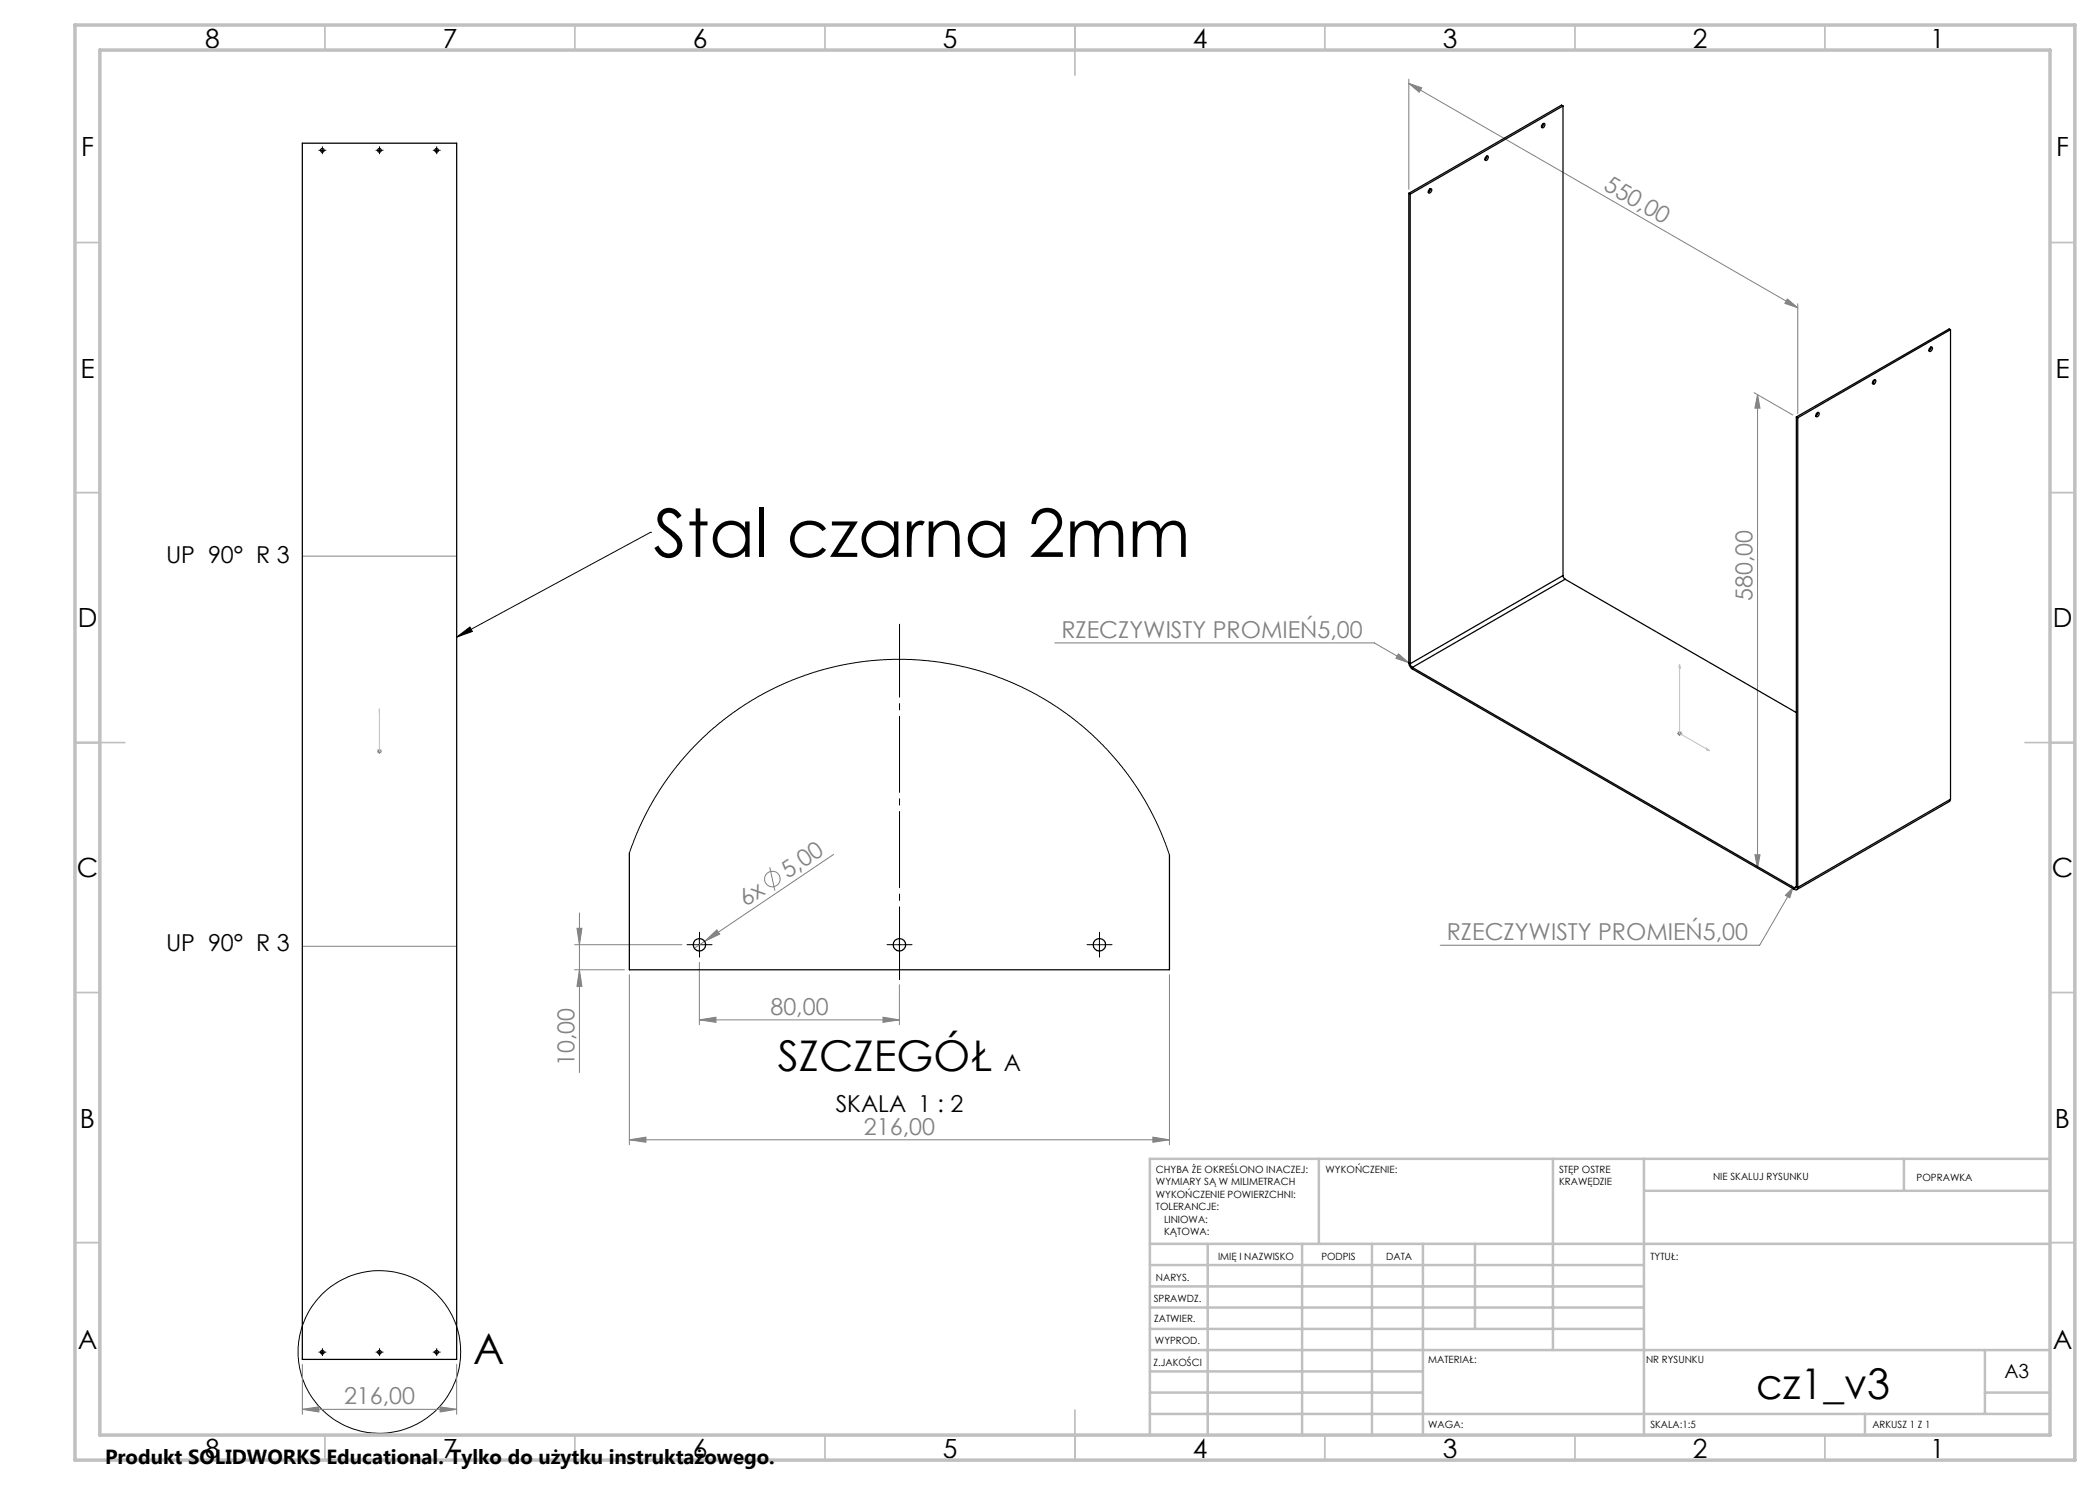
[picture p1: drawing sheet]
<svg xmlns="http://www.w3.org/2000/svg" width="420mm" height="297mm" viewBox="0 0 420 297" stroke-linecap="round" stroke-linejoin="round" font-family="sans-serif">
<g fill="none" stroke="#808080" stroke-width=".2">
<path d="M281.8 16.7l2.5 .9-.5 .8zM281.8 15.8v22M281.8 16.7l77.8 44.9M357.5 59.8l2.1 1.8-2.6-.9zM350.8 78.5l7.8 4.5M351.5 78.9l.5 2.7h-1zM351.5 78.9v94.7M359.6 60.7v22.1M60.5 111.2h30.8M211 128.6h63.8l7 4M279.7 130.8l2.1 1.8-2.6-.9zM282 132.1h.1"/>
<path d="M75.4 150.2h1M75.5 149.9l.7 .7M75.9 149.8v1M76.2 149.9l-.7 .7M335.4 146.7h1M335.6 146.3l.7 .7M335.9 146.2v1M336.3 146.3l-.7 .7M154 173.5l1 4.6M166.7 170.9l-25.8 17.4M351 171h1l-.5 2.6zM358.3 176.9l.1 .5"/>
<path d="M358.6 177.5l-.6 2.1-.9-.5zM358.6 177.5l-6.7 11.6h-63.9M60.5 189.3h30.8M114.9 194h10M114.9 188.9h21.5M115.4 185.7h1l-.5 3.2zM115.9 182.6v31.9M115.9 194l.5 3.3h-1zM125.9 194.9v34M139.9 192.5v12.5M140.9 188.3l2.5-2.3 .5 .8zM140.9 188.3l-2 1.3"/>
<path d="M179.9 197v8M233.9 194.9v34M139.9 204l3.3-.6v1.1zM139.9 204h40M176.6 203.4l3.3 .6-3.3 .5zM125.9 228l3.3-.6v1.1zM125.9 228h108M230.6 227.4l3.3 .6-3.3 .5zM60.5 272.9v10M91.3 272.9v10M60.5 281.9l3.3-.5v1zM60.5 281.9h30.8"/>
<path d="M88 281.4l3.3 .5-3.3 .5z"/>
<circle cx="154.5" cy="175.8" r="1.55"/>
</g>
<g fill="none" stroke="#000" stroke-width=".2">
<path d="M64.1 30.1h.7M64.5 29.7v.7M75.5 30.1h.7M75.9 29.7v.7M87 30.1h.7M87.3 29.7v.7M130.1 106.5h.1M130.1 106.5l-38.8 20.9M91.3 127.4l2.7-2 .5 .9zM138.6 188.9h2.5M139.9 187.7v2.5M178.6 188.9h2.6"/>
<path d="M179.9 187.7v2.5M218.7 188.9h2.4M219.9 187.7v2.5M64.1 270.4h.7M64.5 270.1v.7M75.5 270.4h.7M75.9 270.1v.7M87 270.4h.7M87.3 270.1v.7"/>
<circle cx="75.9" cy="270.4" r="16.3"/>
</g>
<path d="M335.9 132.9l.2 .7-.3-.1zM335.9 132.9v13.8l6 3.4M75.9 141.8v.8v-.8M75.9 150v.5zM75.9 150.2h.1M75.9 141.8v8.4M341.3 149.6l.6 .5-.6-.1z" fill="none" stroke="#c0c0c0" stroke-width=".2"/>
<g fill="none" stroke="#000" stroke-width=".2" stroke-dasharray="15.2 1.3 1.3 1.3">
<path d="M64.1 30.1h-.3M64.5 29.7v-.4M64.5 30.4v.4M64.8 30.1h.4M75.6 30.1h-.4M75.9 29.7v-.4M75.9 30.4v.4M76.3 30.1h.3M87 30.1h-.4M87.3 29.7v-.4M87.3 30.4v.4M87.7 30.1h.4"/>
<path d="M138.7 188.9h-1.3M139.9 187.7v-1.3M139.9 190.2v1.2M141.2 188.9h1.2M178.7 188.9h-1.3M179.9 187.7v-1.3M179.9 190.2v1.2M181.2 188.9h1.2M218.7 188.9h-1.3M219.9 187.7v-1.3M219.9 190.2v1.2M221.2 188.9h1.2"/>
<path d="M64.1 270.4h-.3M64.5 270.1v-.4M64.5 270.8v.3M64.8 270.4h.4M75.6 270.4h-.4M75.9 270.1v-.4M75.9 270.8v.3M76.3 270.4h.3M87 270.4h-.4M87.3 270.1v-.4M87.3 270.8v.3M87.7 270.4h.4"/>
</g>
<path d="M179.9 195.9v-71.1" fill="none" stroke="#000" stroke-width=".2" stroke-dasharray="15.2 1.3 1.3 1.3" stroke-dashoffset=".6"/>
<g fill="none" stroke="#c0c0c0" stroke-width=".35">
<path d="M65 5v5M115 5v5M165 5v5M215 5v10M265 5v5M315 5v5M365 5v5M15 48.5h5M410 48.5h5M15 98.5h5M410 98.5h5M15 148.5h10"/>
<path d="M405 148.5h10M15 198.5h5M410 198.5h5M15 248.5h5M410 248.5h5M65 287v5M115 287v5M165 287v5M215 282v10M265 287v5M315 287v5M365 287v5"/>
</g>
<g fill="none" stroke="#c0c0c0" stroke-width=".5">
<path d="M263.8 231.8v17M310.6 231.8v38.2M328.8 231.8v55.2M328.8 238.2h81.2M380.8 231.8v6.4M410 231.8h-180v55.2M230 248.8h180M230 257.3h98.8M230 253h98.8M241.5 248.8v38.2M260.4 248.8v38.2M274.4 248.8v38.2"/>
<path d="M284.6 248.8v38.2M295 248.8v17M230 265.8h98.8M230 261.5h98.8M230 278.5h54.6M230 274.3h54.6M230 270h180M397 278.5h13M397 270v12.8M230 282.8h180M373 282.8v4.2"/>
</g>
<path d="M15 5h400v287h-400zM20 10h390v277h-390z" fill="none" stroke="#c0c0c0" stroke-width=".7"/>
<path d="M91.3 127.4l2.7-2 .5 .9z" fill="#000"/>
<g fill="#c0c0c0">
<path d="M341.3 149.6l.6 .5-.6-.1zM335.9 132.9l.2 .7-.3-.1z"/>
<path d="M75.9 141.8v.8zM75.9 150v.5z"/>
</g>
<g fill="#808080">
<path d="M140.9 188.3l2.5-2.3 .5 .8z"/>
<path d="M357.5 59.8l2.1 1.8-2.6-.9zM281.8 16.7l2.5 .9-.5 .8z"/>
<path d="M230.6 227.4l3.3 .6-3.3 .5zM125.9 228l3.3-.6v1.1zM176.6 203.4l3.3 .6-3.3 .5zM139.9 204l3.3-.6v1.1z"/>
<path d="M358.6 177.5l-1.5 1.6 .9 .5zM279.7 130.8l-.5 .9 2.6 .9z"/>
<path d="M351 171h1l-.5 2.6zM351.5 78.9l.5 2.7h-1zM115.9 194l.5 3.3h-1zM115.4 185.7h1l-.5 3.2z"/>
<path d="M60.5 281.9l3.3-.5v1zM88 281.4l3.3 .5-3.3 .5z"/>
</g>
<g fill="none" stroke="#000" stroke-width=".25">
<path d="M60.5 28.6h30.8v243.3h-30.8zM281.8 38.7v93.9M281.8 38.7l.2 .1M282 38.8v93.9M285.7 38l.4-.3a.47 .47 0 0 1 .1 .6 .47 .47 0 0 1-.5 .2zM286.1 37.7v.3l-.5 .4M297.2 31.4l.3-.2a.47 .47 0 0 1 .1 .6 .47 .47 0 0 1-.6 .2zM297.4 31.2l-.1 .4-.3 .3M308.5 24.8l.3-.1a.48 .48 0 0 1 .1 .6 .48 .48 0 0 1-.6 .2v-.4zM308.7 24.7l-.1 .4-.3 .3M312.6 21.2l-30.6 17.6M312.6 21.2v93.9"/>
<path d="M312.6 21.2l-.3-.2-30.5 17.7M374.7 76.1l.3-.2a.45 .45 0 0 1 .1 .6 .45 .45 0 0 1-.6 .2zM374.9 75.9l-.1 .5-.3 .3M386 69.6l.3-.2a.47 .47 0 0 1 .1 .6 .47 .47 0 0 1-.6 .2v-.3zM386.2 69.4l-.1 .4-.3 .3M390.1 65.9l-.3-.1-30.5 17.6M390.1 65.9l-30.5 17.7M390.1 65.9v93.9M359.3 83.4l.3 .2M359.3 83.4v93.9M359.6 83.6v93.9M363.4 82.6l.2-.1a.45 .45 0 0 1 .2 .6 .45 .45 0 0 1-.6 .2z"/>
<path d="M363.6 82.5l-.1 .4-.4 .3M312.6 115.1l.4 .7M312.6 115.1l-30.6 17.6M313 115.8l-30.5 17.7M313 115.8l46.3 26.7M281.8 132.6a1.6 1.6 0 0 0 .7 1.2M281.8 132.6l.2 .1M282 132.7l.5 .8M282.5 133.5l76.3 44M282.5 133.8l76.3 44.1M282.5 133.5v.3M390.1 159.8l-.2 .5-30.6 17.6"/>
<path d="M390.1 159.8l-30.5 17.7M125.9 170.6v23.4h108v-23M358.8 177.5v.4M359.3 177.3a.26 .26 0 0 1-.2 .3 .26 .26 0 0 1-.3-.1M359.3 177.3l.3 .2M359.3 177.3l-.5 .2M359.6 177.5a.42 .42 0 0 1-.3 .4 .42 .42 0 0 1-.5 0"/>
<circle cx="64.5" cy="30.1" r=".37"/>
<circle cx="75.9" cy="30.1" r=".37"/>
<circle cx="87.3" cy="30.1" r=".37"/>
<circle cx="139.9" cy="189" r="1.24"/>
<circle cx="179.9" cy="189" r="1.24"/>
<circle cx="219.9" cy="189" r="1.24"/>
<circle cx="64.5" cy="270.4" r=".36"/>
<circle cx="75.9" cy="270.4" r=".36"/>
<circle cx="87.3" cy="270.4" r=".36"/>
</g>
<path d="M125.9 170.6l1.7-4.6 2.2-4.4 2.3-3.8 2.3-3.4 3.6-4.3 2.6-2.6 3.3-2.9 4-3 3.8-2.3 3.9-2 3.5-1.6 5.3-1.7 3.7-.9 4.6-.8 4-.4h4.6l4 .2 5.2 .8 4.1 .9 3.4 1 3.5 1.3 4.6 2.2 4 2.3 3.3 2.2 3.3 2.6 3.9 3.7 3.1 3.4 2.5 3.2 2.6 4.1 1.7 3.1 1.6 3.4 1.8 4.7" fill="none" stroke="#000" stroke-width=".2"/>
<text font-size="13.3" x="130.7" y="111.4">Stal czarna 2mm</text>
<g font-size="8.5">
<text x="155.6" y="214.2">SZCZEGÓŁ</text>
<text x="94.6" y="272.8">A</text>
<text x="351.2" y="279.7">cz1_v3</text>
</g>
<g font-size="5.3">
<text x="41" y="9.5">8</text>
<text x="88.5" y="9.5">7</text>
<text x="138.5" y="9.5">6</text>
<text x="188.5" y="9.5">5</text>
<text x="238.5" y="9.5">4</text>
<text x="288.5" y="9.5">3</text>
<text x="338.5" y="9.5">2</text>
<text x="386" y="9.5">1</text>
<text x="16.2" y="31.3">F</text>
<text x="411.2" y="31.3">F</text>
<text x="16.1" y="75.5">E</text>
<text x="411.1" y="75.5">E</text>
<text x="15.5" y="125.5">D</text>
<text x="410.5" y="125.5">D</text>
<text x="15.4" y="175.5">C</text>
<text x="410.4" y="175.5">C</text>
<text x="16" y="225.5">B</text>
<text x="411" y="225.5">B</text>
<text x="15.5" y="269.8">A</text>
<text x="410.5" y="269.8">A</text>
<text x="41" y="291.5">8</text>
<text x="88.5" y="291.5">7</text>
<text x="138.5" y="291.5">6</text>
<text x="188.5" y="291.5">5</text>
<text x="238.5" y="291.5">4</text>
<text x="288.5" y="291.5">3</text>
<text x="338.5" y="291.5">2</text>
<text x="386" y="291.5">1</text>
</g>
<g font-size="4.7" fill="#808080">
<text x="320.5" y="37.8" transform="rotate(30 320.5 37.8)">550,00</text>
<text x="350.5" y="120.2" transform="rotate(-90 350.5 120.2)">580,00</text>
<text x="212.3" y="127.5">RZECZYWISTY PROMIEŃ5,00</text>
<text x="157.6" y="175.8" transform="rotate(-34 157.6 175.8)">5,00</text>
<text x="149.2" y="181.4" transform="rotate(-34 149.2 181.4)">6x</text>
<text x="289.4" y="188">RZECZYWISTY PROMIEŃ5,00</text>
<text x="154.1" y="202.9">80,00</text>
<text x="114.9" y="213.2" transform="rotate(-90 114.9 213.2)">10,00</text>
<text x="172.8" y="226.9">216,00</text>
<text x="68.8" y="280.8">216,00</text>
</g>
<g font-size="4.7">
<text x="33.2" y="112.5">UP 90° R 3</text>
<text x="33.2" y="190.1">UP 90° R 3</text>
<text x="200.8" y="214.2">A</text>
<text x="167.1" y="222.4">SKALA 1 : 2</text>
</g>
<text font-size="4.1" x="21" y="292.8">Produkt SOLIDWORKS Educational. Tylko do użytku instruktażowego.</text>
<text font-size="3.9" x="400.9" y="275.5">A3</text>
<g font-size="2">
<text x="231.2" y="234.6">CHYBA ŻE OKREŚLONO INACZEJ:</text>
<text x="231.2" y="237.1">WYMIARY SĄ W MILIMETRACH</text>
<text x="231.2" y="239.6">WYKOŃCZENIE POWIERZCHNI:</text>
<text x="265.1" y="234.6">WYKOŃCZENIE:</text>
<text x="311.8" y="234.6">STĘP OSTRE</text>
<text x="311.8" y="237.1">KRAWĘDZIE</text>
<text x="342.6" y="236">NIE SKALUJ RYSUNKU</text>
<text x="383.3" y="236.2">POPRAWKA</text>
<text x="231.2" y="242.1">TOLERANCJE:</text>
<text x="232.8" y="244.6">LINIOWA:</text>
<text x="232.8" y="247.1">KĄTOWA:</text>
<text x="243.6" y="251.9">IMIĘ I NAZWISKO</text>
<text x="264.3" y="251.9">PODPIS</text>
<text x="277.2" y="251.9">DATA</text>
<text x="330.1" y="251.9">TYTUŁ:</text>
<text x="231.2" y="256.1">NARYS.</text>
<text x="230.7" y="260.3">SPRAWDZ.</text>
<text x="230.8" y="264.4">ZATWIER.</text>
<text x="231" y="268.8">WYPROD.</text>
<text x="230.7" y="273.1">Z.JAKOŚCI</text>
<text x="285.6" y="272.5">MATERIAŁ:</text>
<text x="329.2" y="272.7">NR RYSUNKU</text>
<text x="285.6" y="285.5">WAGA:</text>
<text x="330.1" y="285.6">SKALA:1:5</text>
<text x="374.5" y="285.6">ARKUSZ 1 Z 1</text>
</g>
</svg>
